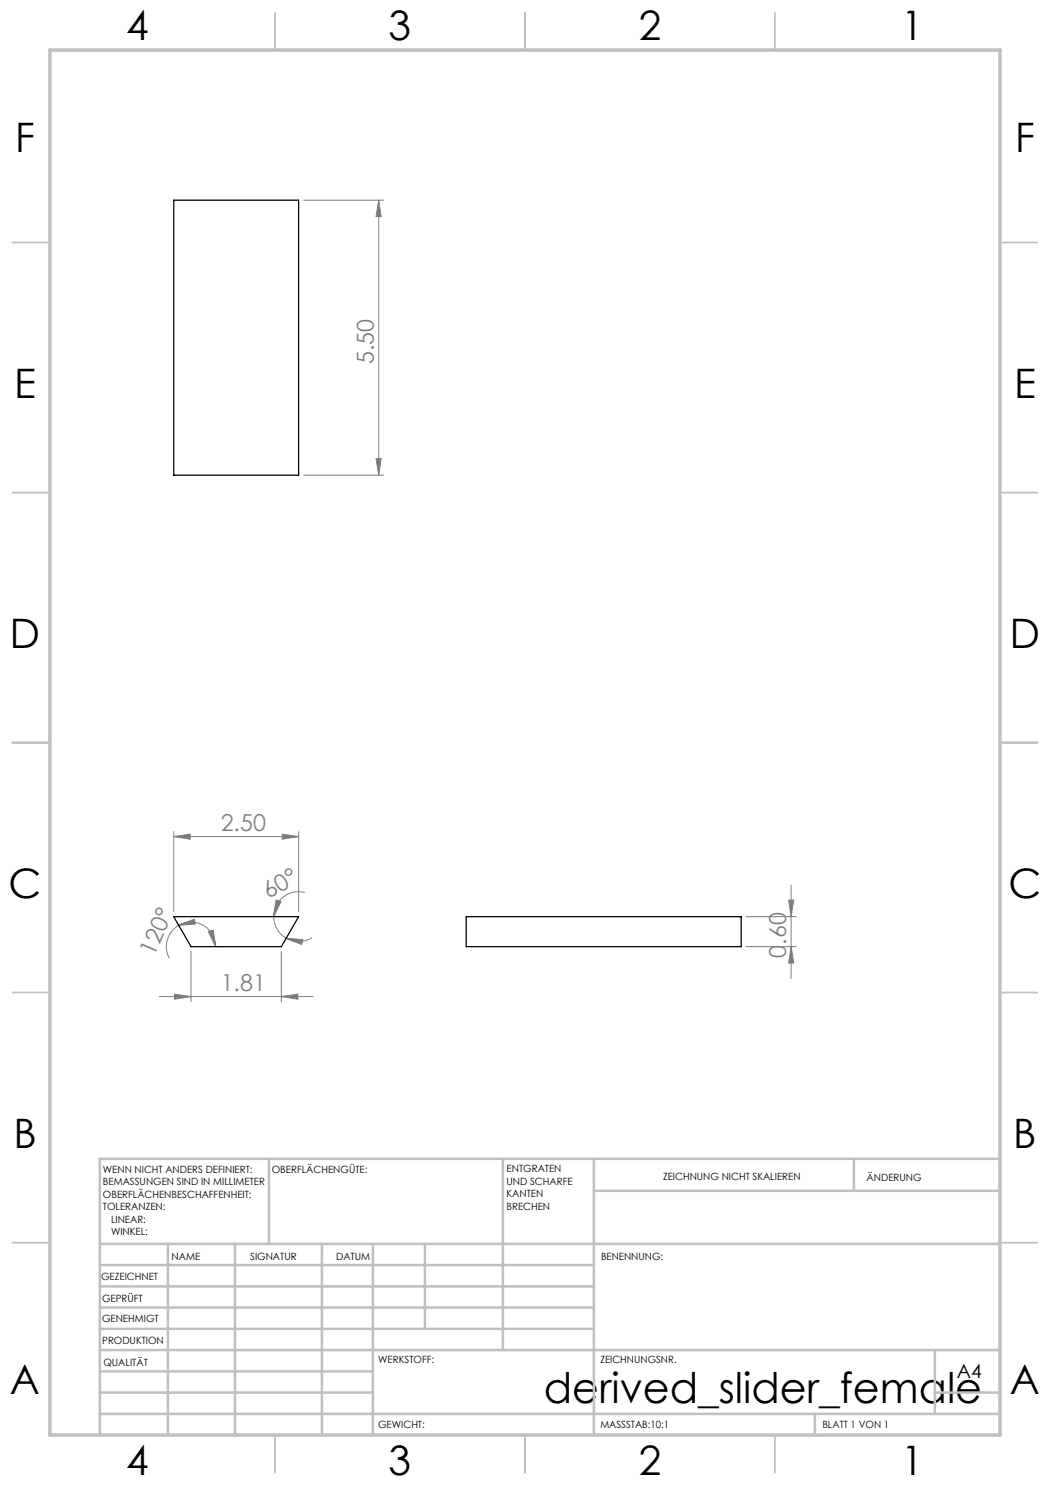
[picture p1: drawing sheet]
<svg xmlns="http://www.w3.org/2000/svg" width="210mm" height="297mm" viewBox="0 0 210 297" stroke-linecap="round" stroke-linejoin="round" font-family="sans-serif">
<g fill="none" stroke="#808080" stroke-width=".2">
<path d="M60.7 40h16M75.7 40l.5 3.3h-1zM75.7 40v55M60.7 95h16M75.2 91.7h1l-.5 3.3zM34.7 167.3l3.3-.5v1zM34.7 166.3v16M34.7 167.3h25M56.4 166.8l3.3 .5-3.3 .5zM59.7 166.3v16M61 178.5a5 5 0 0 0-6.2 4.8M158.2 177v18.7"/>
<path d="M31.9 199.3h30.7M34.9 198.8l3.3 .5-3.3 .5zM35.7 185.1l3.1-1.3 .3 1zM35.7 185.1a4.9 4.9 0 0 1 7.4 4.2M35.7 185.1a5 5 0 0 0-1.9 6.5M38.2 190.3v10M41.7 186.3l1-.3 .4 3.3zM54.8 183.3a5 5 0 0 0 2.4 4.3M55.2 180l1 .3-1.4 3zM56.3 199.3l3.3-.5v1zM56.3 190.3v10M57.2 187.6l3.4 .3-.3 1z"/>
<path d="M62.4 187.5a5 5 0 0 1-5.2 .1M149.2 189.3h10M149.2 183.3h10M157.7 180h1.1l-.6 3.3zM158.2 189.3l.6 3.3h-1.1z"/>
</g>
<g fill="none" stroke="#c0c0c0" stroke-width=".35">
<path d="M55 2.5v7.5M105 2.5v7.5M155 2.5v7.5M2.5 48.5h7.5M200 48.5h7.5M2.5 98.5h7.5M200 98.5h7.5M2.5 148.5h7.5M200 148.5h7.5M2.5 198.5h7.5M200 198.5h7.5M2.5 248.5h7.5"/>
<path d="M200 248.5h7.5M55 287v7.5M105 287v7.5M155 287v7.5"/>
</g>
<g fill="none" stroke="#c0c0c0" stroke-width=".5">
<path d="M53.8 231.8v17M100.6 231.8v38.2M118.8 231.8v55.2M118.8 238.2h81.2M170.8 231.8v6.4M200 231.8h-180v55.2M20 248.8h180M20 257.3h98.8M20 253h98.8M33.6 248.8v38.2M47 248.8v38.2M64.4 248.8v38.2"/>
<path d="M74.6 248.8v38.2M85 248.8v17M20 265.8h98.8M20 261.5h98.8M20 278.5h54.6M20 274.3h54.6M20 270h180M187 278.5h13M187 270v12.8M20 282.8h180M163 282.8v4.2"/>
</g>
<path d="M10 10h190v277h-190z" fill="none" stroke="#c0c0c0" stroke-width=".7"/>
<g fill="#808080">
<path d="M34.9 198.8l3.3 .5-3.3 .5zM56.3 199.3l3.3-.5v1z"/>
<path d="M55.2 180l1 .3-1.4 3zM57.2 187.6l3.4 .3-.3 1z"/>
<path d="M41.7 186.3l1-.3 .4 3.3zM35.7 185.1l3.1-1.3 .3 1z"/>
<path d="M158.2 189.3l.6 3.3h-1.1zM157.7 180h1.1l-.6 3.3z"/>
<path d="M75.7 40l.5 3.3h-1zM75.2 91.7h1l-.5 3.3z"/>
<path d="M34.7 167.3l3.3-.5v1zM56.4 166.8l3.3 .5-3.3 .5z"/>
</g>
<path d="M34.7 40h25v55h-25zM34.7 183.3h25l-3.4 6h-18.1zM93.2 183.3h55v6h-55z" fill="none" stroke="#000" stroke-width=".25"/>
<text font-size="8.5" x="108.8" y="280.6">derived_slider_female</text>
<g font-size="8.1">
<text x="25.2" y="8">4</text>
<text x="77.7" y="8">3</text>
<text x="127.7" y="8">2</text>
<text x="180.2" y="8">1</text>
<text x="3" y="30.4">F</text>
<text x="203" y="30.4">F</text>
<text x="2.8" y="79.6">E</text>
<text x="202.8" y="79.6">E</text>
<text x="2" y="129.6">D</text>
<text x="202" y="129.6">D</text>
<text x="1.7" y="179.6">C</text>
<text x="201.7" y="179.6">C</text>
<text x="2.7" y="229.6">B</text>
<text x="202.7" y="229.6">B</text>
<text x="2" y="278.9">A</text>
<text x="202" y="278.9">A</text>
<text x="25.2" y="295">4</text>
<text x="77.7" y="295">3</text>
<text x="127.7" y="295">2</text>
<text x="180.2" y="295">1</text>
</g>
<g font-size="4.7" fill="#808080">
<text x="74.7" y="72.8" transform="rotate(-90 74.7 72.8)">5.50</text>
<text x="44.1" y="166.3">2.50</text>
<text x="53.7" y="179.8" transform="rotate(-30 53.7 179.8)">60°</text>
<text x="30.9" y="191.4" transform="rotate(-67 30.9 191.4)">120°</text>
<text x="157.2" y="191.5" transform="rotate(-90 157.2 191.5)">0.60</text>
<text x="44.1" y="198.3">1.81</text>
</g>
<text font-size="3.9" x="191.4" y="275.6">A4</text>
<g font-size="2">
<text x="20.6" y="234.6">WENN NICHT ANDERS DEFINIERT:</text>
<text x="20.6" y="237.1">BEMASSUNGEN SIND IN MILLIMETER</text>
<text x="20.6" y="239.6">OBERFLÄCHENBESCHAFFENHEIT:</text>
<text x="54.4" y="234.6">OBERFLÄCHENGÜTE:</text>
<text x="101.3" y="234.5">ENTGRATEN</text>
<text x="101.3" y="237">UND SCHARFE</text>
<text x="101.3" y="239.5">KANTEN</text>
<text x="132.6" y="236">ZEICHNUNG NICHT SKALIEREN</text>
<text x="173.3" y="236.2">ÄNDERUNG</text>
<text x="20.6" y="242.1">TOLERANZEN:</text>
<text x="22.2" y="244.6">LINEAR:</text>
<text x="101.3" y="242">BRECHEN</text>
<text x="22.2" y="247.1">WINKEL:</text>
<text x="34.3" y="252">NAME</text>
<text x="50" y="251.9">SIGNATUR</text>
<text x="67.2" y="251.9">DATUM</text>
<text x="120.2" y="251.9">BENENNUNG:</text>
<text x="20.2" y="256.1">GEZEICHNET</text>
<text x="20.4" y="260.3">GEPRÜFT</text>
<text x="20.4" y="264.4">GENEHMIGT</text>
<text x="20.5" y="268.8">PRODUKTION</text>
<text x="20.7" y="273.1">QUALITÄT</text>
<text x="75.6" y="272.5">WERKSTOFF:</text>
<text x="120.1" y="272.5">ZEICHNUNGSNR.</text>
<text x="75.6" y="285.5">GEWICHT:</text>
<text x="120.1" y="285.6">MASSSTAB:10:1</text>
<text x="164.5" y="285.6">BLATT 1 VON 1</text>
</g>
</svg>
